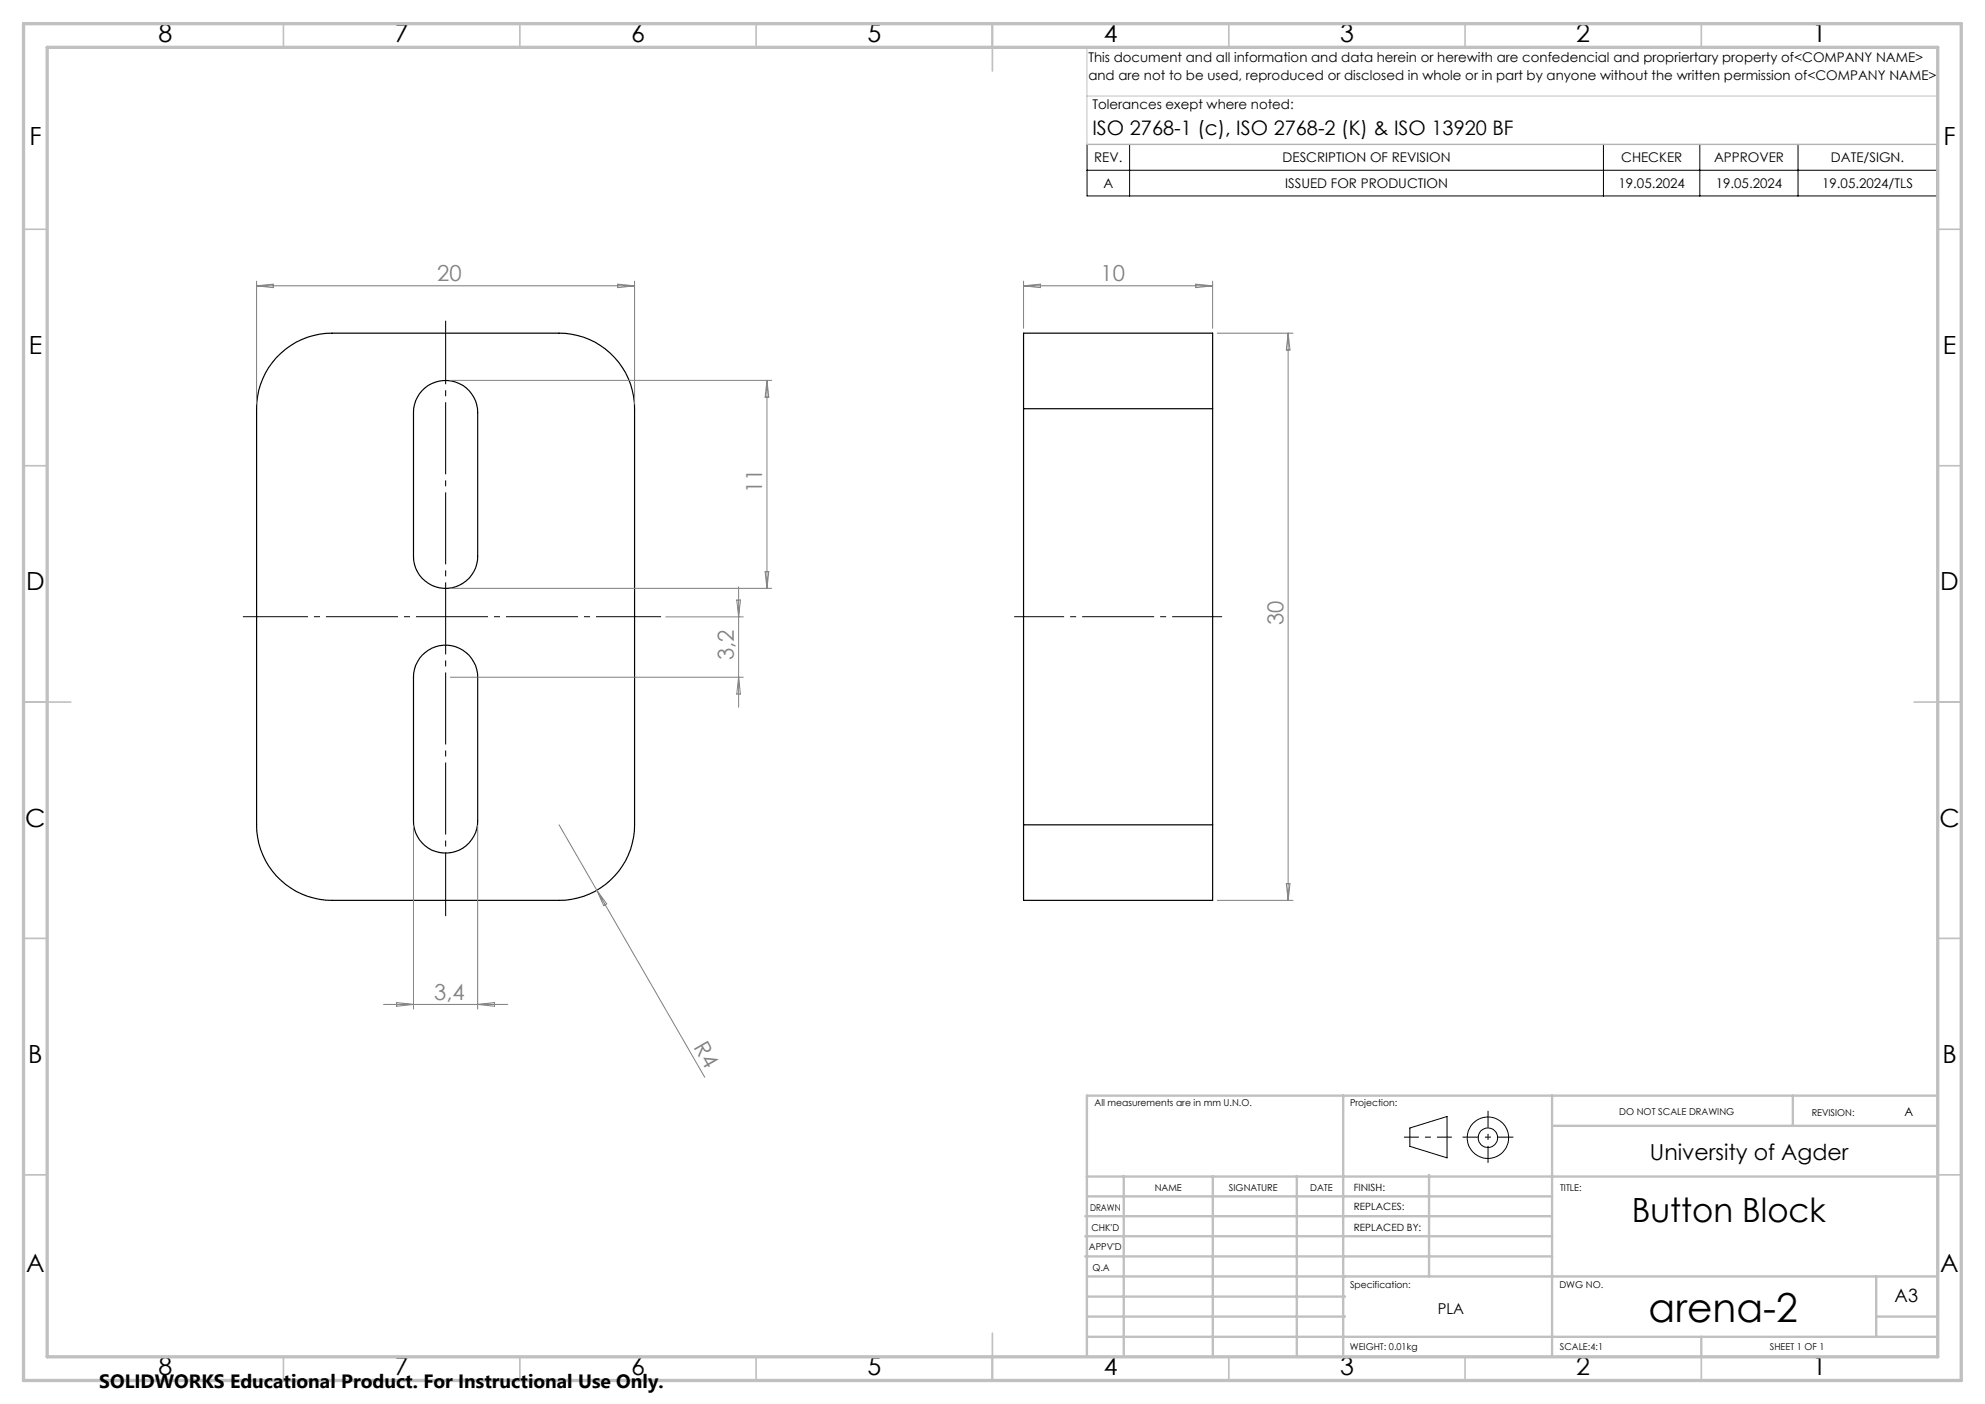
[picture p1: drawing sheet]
<svg xmlns="http://www.w3.org/2000/svg" width="420mm" height="297mm" viewBox="0 0 420 297" stroke-linecap="round" stroke-linejoin="round" font-family="sans-serif">
<path d="M58.5 75.6a16.1 16.1 0 0 1 11.8-5.1h48a16 16 0 0 1 16 16v88a16 16 0 0 1-16 16h-48a16 16 0 0 1-16-16v-88a15.9 15.9 0 0 1 4.2-10.9zM89.3 82.6a6.8 6.8 0 0 1 7.5-1.6 6.8 6.8 0 0 1 4.3 6.3v30.4a6.8 6.8 0 0 1-6.8 6.8 6.8 6.8 0 0 1-6.8-6.8v-30.4a6.6 6.6 0 0 1 1.8-4.7zM216.6 86.5v-16h40v16M216.6 86.5h40M216.6 86.5v88M256.6 86.5v88M89.3 138.6a6.8 6.8 0 0 1 7.5-1.7 6.8 6.8 0 0 1 4.3 6.4v30.4a6.8 6.8 0 0 1-6.8 6.8 6.8 6.8 0 0 1-6.8-6.8v-30.4a6.6 6.6 0 0 1 1.8-4.7zM216.6 174.5v16h40v-16M216.6 174.5h40" fill="none" stroke="#000" stroke-width=".25"/>
<g fill="none" stroke="#000" stroke-width=".21">
<path d="M230 30.5h179.8v10.9h-179.8zM230 36h179.8M239 30.5v10.9M339.3 30.5v10.9M359.7 30.5v10.9M380.4 30.5v10.9M298.3 238.6l7.9-2.4v8.7l-7.9-2.4z"/>
<circle cx="314.8" cy="240.7" r="2.07"/>
<circle cx="314.8" cy="240.7" r="4.4"/>
</g>
<path d="M258.6 130.5h-44" fill="none" stroke="#000" stroke-width=".21" stroke-dasharray="15.2 1.3 1.3 1.3" stroke-dashoffset="4.7" stroke-linecap="butt"/>
<path d="M94.3 67.8v126" fill="none" stroke="#000" stroke-width=".21" stroke-dasharray="15.2 1.3 1.3 1.3" stroke-dashoffset="1.8" stroke-linecap="butt"/>
<path d="M51.4 130.5h88.5" fill="none" stroke="#000" stroke-width=".21" stroke-dasharray="15.2 1.3 1.3 1.3" stroke-dashoffset="1.5" stroke-linecap="butt"/>
<path d="M297.1 240.5h10.1" fill="none" stroke="#000" stroke-width=".21" stroke-dasharray="15.2 1.3 1.3 1.3" stroke-dashoffset="12.1" stroke-linecap="butt"/>
<path d="M314.8 235v11" fill="none" stroke="#000" stroke-width=".21" stroke-dasharray="15.2 1.3 1.3 1.3" stroke-dashoffset="11.6" stroke-linecap="butt"/>
<path d="M309.5 240.5h10.7" fill="none" stroke="#000" stroke-width=".21" stroke-dasharray="15.2 1.3 1.3 1.3" stroke-dashoffset="11.8" stroke-linecap="butt"/>
<g fill="none" stroke="#808080" stroke-width=".21">
<path d="M54.3 59.5v26M134.3 59.5v26M216.6 59.5v10M256.6 59.5v10M54.3 60.5h80M54.3 60.5l3.5-.4v.8zM130.7 60.1l3.6 .4-3.6 .4zM216.6 60.5h40M216.6 60.5l3.5-.4v.8zM253 60.1l3.6 .4-3.6 .4zM257.6 70.5h16M272.6 70.5v120"/>
<path d="M272.6 70.5l.3 3.5h-.7zM95.3 80.5h68M162.3 80.5v44M162.3 80.5l.4 3.5h-.8zM95.3 124.5h68M140.9 130.5h16.4M155.9 126.9h.8l-.4 3.6zM156.3 124.1v25.5M161.9 120.9h.8l-.4 3.6zM95.3 143.3h62M156.3 143.3l.4 3.5h-.8zM87.5 174.7v38.8"/>
<path d="M101.1 174.7v38.8M118.3 174.5l30.8 53.4M126.3 188.3l2.1 2.9-.7 .4zM257.6 190.5h16M272.2 186.9h.7l-.3 3.6zM81.1 212.5h26.3M83.9 212.1l3.6 .4-3.6 .4zM101.1 212.5l3.5-.4v.8z"/>
</g>
<path d="M230 10v20.6h180M230.5 10h179.5v33M230 20.3h180" fill="none" stroke="#c0c0c0" stroke-width=".21"/>
<g fill="none" stroke="#c0c0c0" stroke-width=".35">
<path d="M60 5v5M110 5v5M160 5v5M210 5v10M260 5v5M310 5v5M360 5v5M5 48.5h5M410 48.5h5M5 98.5h5M410 98.5h5M5 148.5h10"/>
<path d="M405 148.5h10M5 198.5h5M410 198.5h5M5 248.5h5M410 248.5h5M60 287v5M110 287v5M160 287v5M210 282v10M260 287v5M310 287v5M360 287v5"/>
</g>
<g fill="none" stroke="#c0c0c0" stroke-width=".5">
<path d="M284.2 231.8v55.2M328.4 231.8v55.2M328.8 238.2h81.2M379.3 231.8v6.4M410 231.8h-180v55.2M229.6 257.3h98.8M230 248.9h179.6M230 253.1h98.4M237.8 248.8v38.2M256.6 248.9v38.2M274.4 248.8v38.2M302.4 248.5v21.5"/>
<path d="M229.6 265.8h98.8M229.6 261.5h98.8M230 278.5h54.6M230 274.3h54.6M230 270h180M397 278.5h13M397 270v12.8M230 282.8h180M360 282.8v4.2"/>
</g>
<path d="M5 5h410v287h-410zM10 10h400v277h-400z" fill="none" stroke="#c0c0c0" stroke-width=".7"/>
<text font-size="8.5" x="348.8" y="279.7">arena-2</text>
<text font-size="7.1" x="345.3" y="258.5">Button Block</text>
<g font-size="5.3">
<text x="33.5" y="8.9">8</text>
<text x="83.5" y="8.9">7</text>
<text x="133.5" y="8.9">6</text>
<text x="183.5" y="8.9">5</text>
<text x="233.5" y="8.9">4</text>
<text x="283.5" y="8.9">3</text>
<text x="333.5" y="8.9">2</text>
<text x="383.5" y="8.9">1</text>
<text x="6.2" y="30.7">F</text>
<text x="411.2" y="30.7">F</text>
<text x="6.1" y="74.9">E</text>
<text x="411.1" y="74.9">E</text>
<text x="5.5" y="124.9">D</text>
<text x="410.5" y="124.9">D</text>
<text x="5.3" y="174.9">C</text>
<text x="410.3" y="174.9">C</text>
<text x="6" y="224.9">B</text>
<text x="411" y="224.9">B</text>
<text x="5.5" y="269.2">A</text>
<text x="410.5" y="269.2">A</text>
<text x="33.5" y="290.9">8</text>
<text x="83.5" y="290.9">7</text>
<text x="133.5" y="290.9">6</text>
<text x="183.5" y="290.9">5</text>
<text x="233.5" y="290.9">4</text>
<text x="283.5" y="290.9">3</text>
<text x="333.5" y="290.9">2</text>
<text x="383.5" y="290.9">1</text>
</g>
<g font-size="4.7" fill="#808080">
<text x="92.5" y="59.4">20</text>
<text x="232.8" y="59.4">10</text>
<text x="161.3" y="104.3" transform="rotate(-90 161.3 104.3)">11</text>
<text x="271.6" y="132.2" transform="rotate(-90 271.6 132.2)">30</text>
<text x="155.3" y="139.7" transform="rotate(-90 155.3 139.7)">3,2</text>
<text x="91.9" y="211.4">3,4</text>
<text x="146.6" y="221.5" transform="rotate(60 146.6 221.5)">R4</text>
</g>
<text font-size="4.7" x="349.1" y="245.3">University of Agder</text>
<text font-size="4.2" x="231.1" y="28.5">ISO 2768-1 (c), ISO 2768-2 (K) &amp; ISO 13920 BF</text>
<text font-size="4.1" x="21" y="293.7">SOLIDWORKS Educational Product. For Instructional Use Only.</text>
<text font-size="3.9" x="400.9" y="275.5">A3</text>
<text font-size="3.2" x="304.2" y="277.9">PLA</text>
<g font-size="2.8">
<text x="230.3" y="13.1">This document and all information and data herein or herewith are confedencial and propriertary property of&lt;COMPANY NAME&gt;</text>
<text x="230.3" y="16.9">and are not to be used, reproduced or disclosed in whole or in part by anyone without the written permission of&lt;COMPANY NAME&gt;</text>
<text x="231.1" y="23.1">Tolerances exept where noted:</text>
<text x="231.5" y="34.3">REV.</text>
<text x="271.4" y="34.3">DESCRIPTION OF REVISION</text>
<text x="343" y="34.3">CHECKER</text>
<text x="362.7" y="34.3">APPROVER</text>
<text x="387.4" y="34.3">DATE/SIGN.</text>
<text x="233.5" y="39.8">A</text>
<text x="271.9" y="39.8">ISSUED FOR PRODUCTION</text>
<text x="342.5" y="39.8">19.05.2024</text>
<text x="363" y="39.8">19.05.2024</text>
<text x="385.5" y="39.8">19.05.2024/TLS</text>
</g>
<text font-size="2.5" x="402.9" y="236.1">A</text>
<g font-size="2.1">
<text x="286.4" y="251.9">FINISH:</text>
<text x="286.5" y="256">REPLACES:</text>
<text x="286.5" y="260.4">REPLACED BY:</text>
</g>
<g font-size="2">
<text x="231.6" y="234">All measurements are in mm U.N.O.</text>
<text x="285.6" y="234">Projection:</text>
<text x="342.6" y="236">DO NOT SCALE DRAWING</text>
<text x="383.3" y="236.2">REVISION:</text>
<text x="244.3" y="252">NAME</text>
<text x="260" y="251.9">SIGNATURE</text>
<text x="277.2" y="251.9">DATE</text>
<text x="330.1" y="251.9">TITLE:</text>
<text x="230.6" y="256.1">DRAWN</text>
<text x="230.9" y="260.3">CHK'D</text>
<text x="230.4" y="264.4">APPV'D</text>
<text x="231.1" y="268.8">Q.A</text>
<text x="285.6" y="272.5">Specification:</text>
<text x="330" y="272.5">DWG NO.</text>
<text x="285.6" y="285.5">WEIGHT: 0.01kg</text>
<text x="330.1" y="285.6">SCALE:4:1</text>
<text x="374.5" y="285.6">SHEET 1 OF 1</text>
</g>
</svg>
